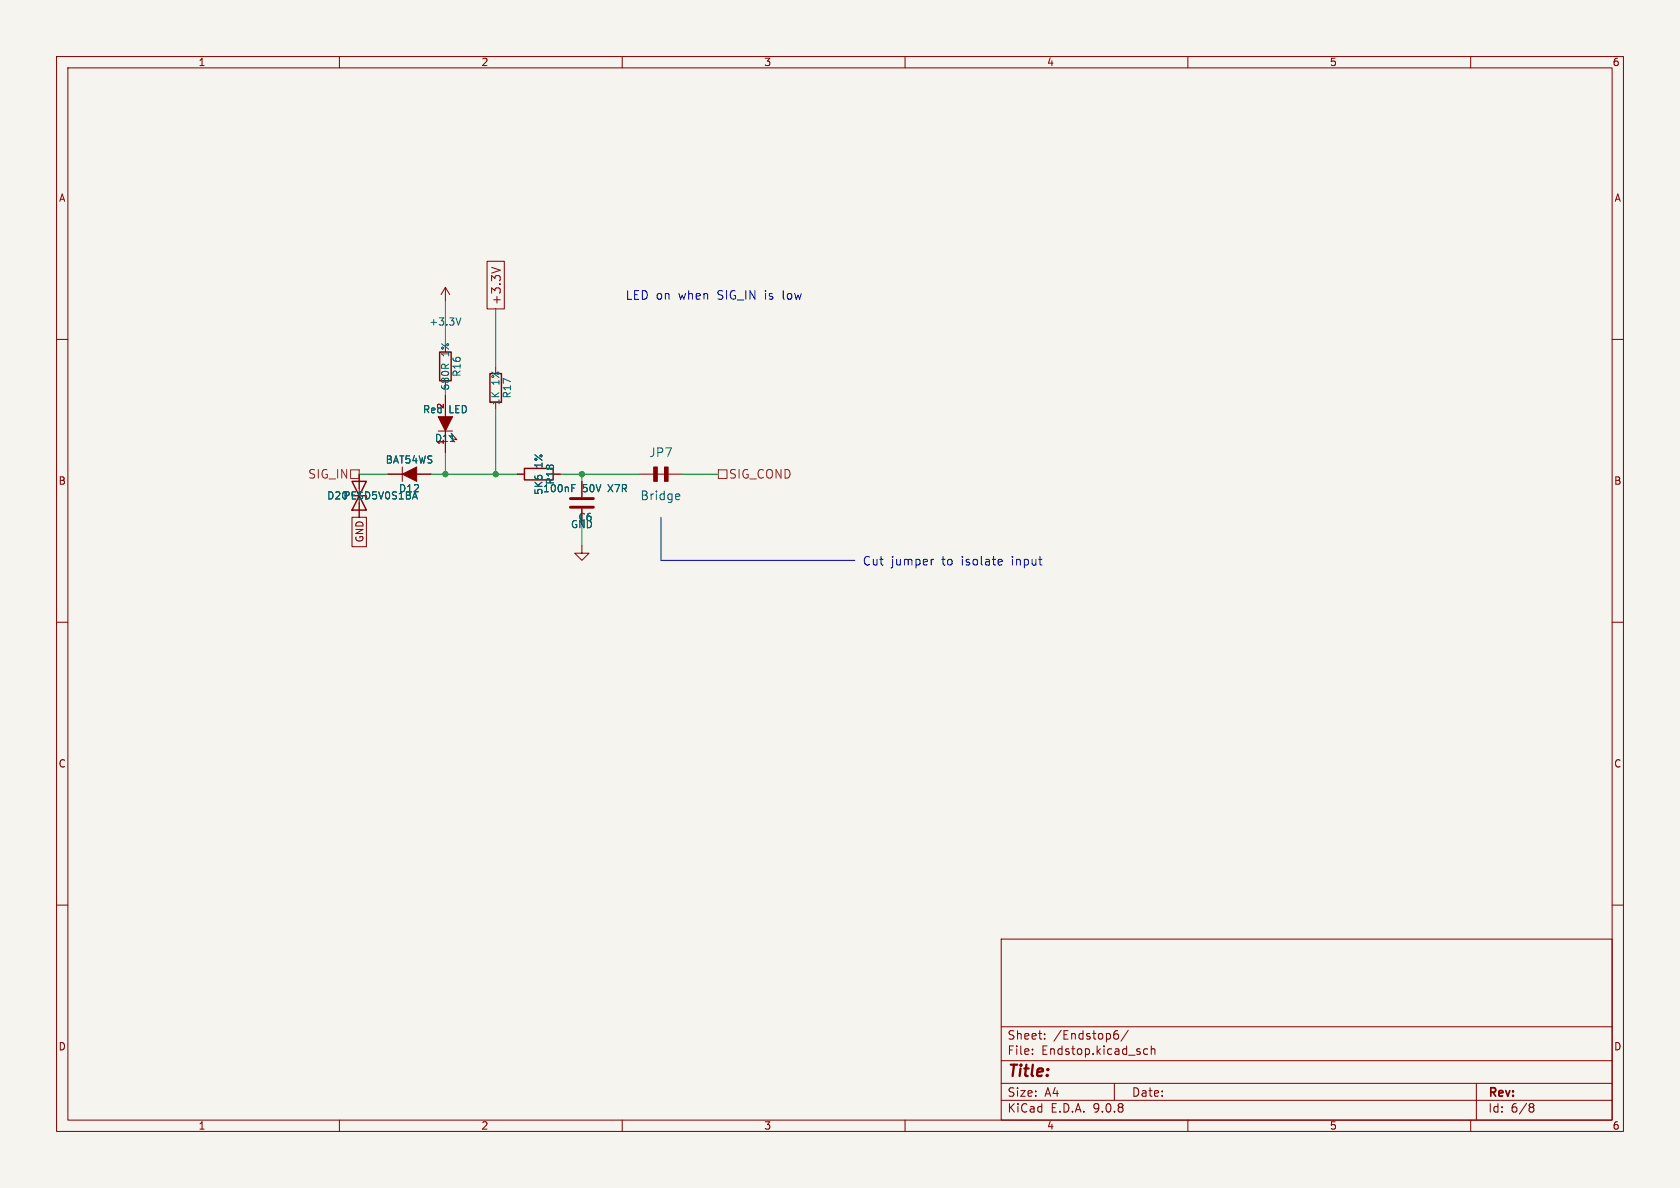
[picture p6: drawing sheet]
<svg xmlns="http://www.w3.org/2000/svg" width="297mm" height="210mm" viewBox="0 0 297 210" stroke-linecap="round" stroke-linejoin="round" font-family="sans-serif">
<path d="M0 0h297v210h-297z" fill="#f5f4ef" stroke="#f5f4ef" stroke-width=".18"/>
<g fill="none" stroke="#840000" stroke-width=".18">
<path d="M10 10h277v190h-277zM12 12h273v186h-273zM60 10v2M110 10v2M160 10v2M210 10v2M260 10v2M78.7 50.8v2.5M78.7 50.8l-.7 1.3M78.7 50.8l.8 1.3M86.1 46.2h3.1v8.4h-3.1zM86.9 47.3l1.5 .5"/>
<path d="M10 60h2M77.5 76.2h2.5M78.7 69.9v3.8M78.7 76.2v3.8M79.4 77l1 1.1-.6-.1M79.8 76.6l1 1.1-.7-.1M87.6 64.8v1.2M87.6 71.1v1.3M285 60h2M62.2 91.4h2.6v5.2h-2.6zM63.5 83.8v7.6M68.6 83.8h2.5"/>
<path d="M71.1 82.6v2.5M73.7 83.8h2.5M91.4 83.8h1.3M97.8 83.8h1.3M102.9 96.5v1.3h1.2l-1.2 1.3-1.3-1.3h1.3M102.9 85.1v2.8M102.9 89.9v2.8M113 83.8h2.6M116.2 83.8h1.3M118.1 83.8h2.5M10 110h2M285 110h2"/>
<path d="M10 160h2M177 166h108v32h-108zM285 160h2M60 198v2M110 198v2M160 198v2M177 194.5h108M177 191.5h108M177 187.5h108M177 181.5h108M182.5 186.3v.1M182.5 185.5v.1"/>
<path d="M184.7 183.6v.1M184.7 182.8v.1M197 182.9l.5-.1 .2 .3-.1 .5-.4 .1-.2-.1M197 191.5v3M197.6 182.2a.53 .53 0 0 0-.6 .4M199.5 182.1l-1.3 2M202.2 186.1l.3 .3 .4-.1M202.9 185.5l-.4-.1-.3 .3M203.5 185.5l.2-.1 .4 .1 .1 .9M203.5 184.9v1.5M210 198v2M260 198v2"/>
<path d="M261 191.5v6.5M270.6 195.1l.4 .1 .2 .2-.3 .3M270.6 195.7h.3M270.9 195.7l.2 .2 .1 .4-.2 .2-.4 .1"/>
</g>
<g fill="#840000" stroke="#840000" stroke-width=".18">
<path d="M115.6 82.6h.6v2.5h-.6z"/>
<path d="M117.5 82.6h.6v2.5h-.6z"/>
<path d="M71.1 83.8l2.6-1.2v2.5z"/>
<path d="M77.5 73.7h2.5l-1.3 2.5z"/>
</g>
<path d="M81.5 56.2l-.5 1.3M79.6 78h.7M73.4 86.9l.4 1.3M101.1 86.3h.4M101.1 85.7h.6M119.7 87.3l.4 .1 .1 .3-.7 .1M120.1 88.3h-.4" fill="none" stroke="#006464" stroke-width=".18"/>
<path d="M77.7 62.2h2.1v5.1h-2.1zM86.6 66h2v5.1h-2zM62.2 85.1h2.6l-2.6 5.1h2.6zM92.7 82.8h5.1v2h-5.1z" fill="none" stroke="#840000" stroke-width=".25"/>
<path d="M100.8 88.1h4.1M100.8 89.7h4.1" fill="none" stroke="#840000" stroke-width=".51"/>
<path d="M62 83.1h1.5v1.5h-1.5zM127 83.1h1.5v1.5h-1.5z" fill="none" stroke="#725600" stroke-width=".18"/>
<path d="M116.8 91.4v7.7h34.3M165.1 98.9l-.4 .1M176.7 98.9h.4l.1 .3-.8 .2M177.1 99.8l-.4 .1" fill="none" stroke="#0000c2" stroke-width=".18"/>
<path d="M78.7 53.3v7.7M87.6 54.6v10.2M78.7 68.6v1.3M87.6 72.4v11.4M63.5 83.8h5.1M76.2 83.8h15.2M78.7 80v3.8M99.1 83.8h13.9M102.9 83.8v1.3M102.9 92.7v3.8M120.6 83.8h6.4" fill="none" stroke="#009600" stroke-width=".18"/>
<g fill="#009600" stroke="#009600" stroke-width=".18">
<circle cx="87.6" cy="83.8" r=".46"/>
<circle cx="78.7" cy="83.8" r=".46"/>
<circle cx="102.9" cy="83.8" r=".46"/>
</g>
<text font-size="2.8" fill="#840000" x="178" y="190.9">Title:</text>
<g font-size="2.1" fill="#0000c2">
<text x="110.5" y="53.1">LED on</text>
<text x="120" y="53.1">when</text>
<text x="127" y="53.1">SIG_IN</text>
<text x="135.5" y="53.1">is</text>
<text x="138.8" y="53.1">low</text>
<text x="152.4" y="100.1">Cut</text>
<text x="157.5" y="100.1">jumper</text>
<text x="166.6" y="100.1">to</text>
<text x="170.1" y="100.1">isolate</text>
<text x="179.1" y="100.1">input</text>
</g>
<g font-size="2.1" fill="#840000">
<text x="88.7" y="54" transform="rotate(-90 88.7 54)">+3.3V</text>
<text x="178" y="184">Sheet:</text>
<text x="186.2" y="184">/Endstop6/</text>
<text x="178" y="186.7">File:</text>
<text x="184.1" y="186.7">Endstop.kicad_sch</text>
<text x="178" y="196.9">KiCad</text>
<text x="178" y="194.1">Size:</text>
<text x="184.7" y="194.1">A4</text>
<text x="185.7" y="196.9">E.D.A.</text>
<text x="193.3" y="196.9">9.0.8</text>
<text x="200" y="194.1">Date:</text>
<text x="263" y="194.3">Rev:</text>
<text x="263" y="196.9">Id:</text>
<text x="267.1" y="196.9">6/8</text>
</g>
<g font-size="2.1" fill="#006464">
<text x="114.7" y="81">JP7</text>
<text x="113.1" y="88.6">Bridge</text>
</g>
<g font-size="2.1" fill="#725600">
<text x="54.4" y="84.8">SIG_IN</text>
<text x="128.8" y="84.8">SIG_COND</text>
</g>
<g font-size="1.8" fill="#840000">
<text x="35" y="11.9">1</text>
<text x="85" y="11.9">2</text>
<text x="135" y="11.9">3</text>
<text x="185" y="11.9">4</text>
<text x="235" y="11.9">5</text>
<text x="285" y="11.9">6</text>
<text x="10.3" y="35.9">A</text>
<text x="285.3" y="35.9">A</text>
<text x="10.3" y="85.9">B</text>
<text x="285.3" y="85.9">B</text>
<text x="64.5" y="96" transform="rotate(-90 64.5 96)">GND</text>
<text x="10.3" y="135.9">C</text>
<text x="285.3" y="135.9">C</text>
<text x="10.3" y="185.9">D</text>
<text x="285.3" y="185.9">D</text>
<text x="35" y="199.9">1</text>
<text x="85" y="199.9">2</text>
<text x="135" y="199.9">3</text>
<text x="185" y="199.9">4</text>
<text x="235" y="199.9">5</text>
<text x="285" y="199.9">6</text>
</g>
<g font-size="1.8" fill="#006464">
<text x="75.8" y="57.8">+3.3V</text>
<text x="79.6" y="63.1" transform="rotate(-90 79.6 63.1)">1%</text>
<text x="79.6" y="69.1" transform="rotate(-90 79.6 69.1)">680R</text>
<text x="81.6" y="66.7" transform="rotate(-90 81.6 66.7)">R16</text>
<text x="88.5" y="71.7" transform="rotate(-90 88.5 71.7)">1K</text>
<text x="88.5" y="68.1" transform="rotate(-90 88.5 68.1)">1%</text>
<text x="90.5" y="70.5" transform="rotate(-90 90.5 70.5)">R17</text>
<text x="74.7" y="73.3">Red</text>
<text x="79.4" y="73.3">LED</text>
<text x="68.1" y="82.1">BAT54WS</text>
<text x="76.8" y="78.3">D11</text>
<text x="96.1" y="82.7" transform="rotate(-90 96.1 82.7)">1%</text>
<text x="57.7" y="88.5">D20PESD5V0S1BA</text>
<text x="70.4" y="87.2">D12</text>
<text x="95.9" y="87.2">100nF</text>
<text x="96.1" y="87.6" transform="rotate(-90 96.1 87.6)">5K6</text>
<text x="98.1" y="85.8" transform="rotate(-90 98.1 85.8)">R18</text>
<text x="102.9" y="87.2">50V</text>
<text x="107.6" y="87.2">X7R</text>
<text x="100.8" y="93.6">GND</text>
<text x="102.2" y="92.3">C6</text>
</g>
<g font-size="1.4" fill="#a90000">
<text x="78.5" y="72.4" transform="rotate(-90 78.5 72.4)">2</text>
<text x="78.5" y="78.7" transform="rotate(-90 78.5 78.7)">1</text>
</g>
</svg>
